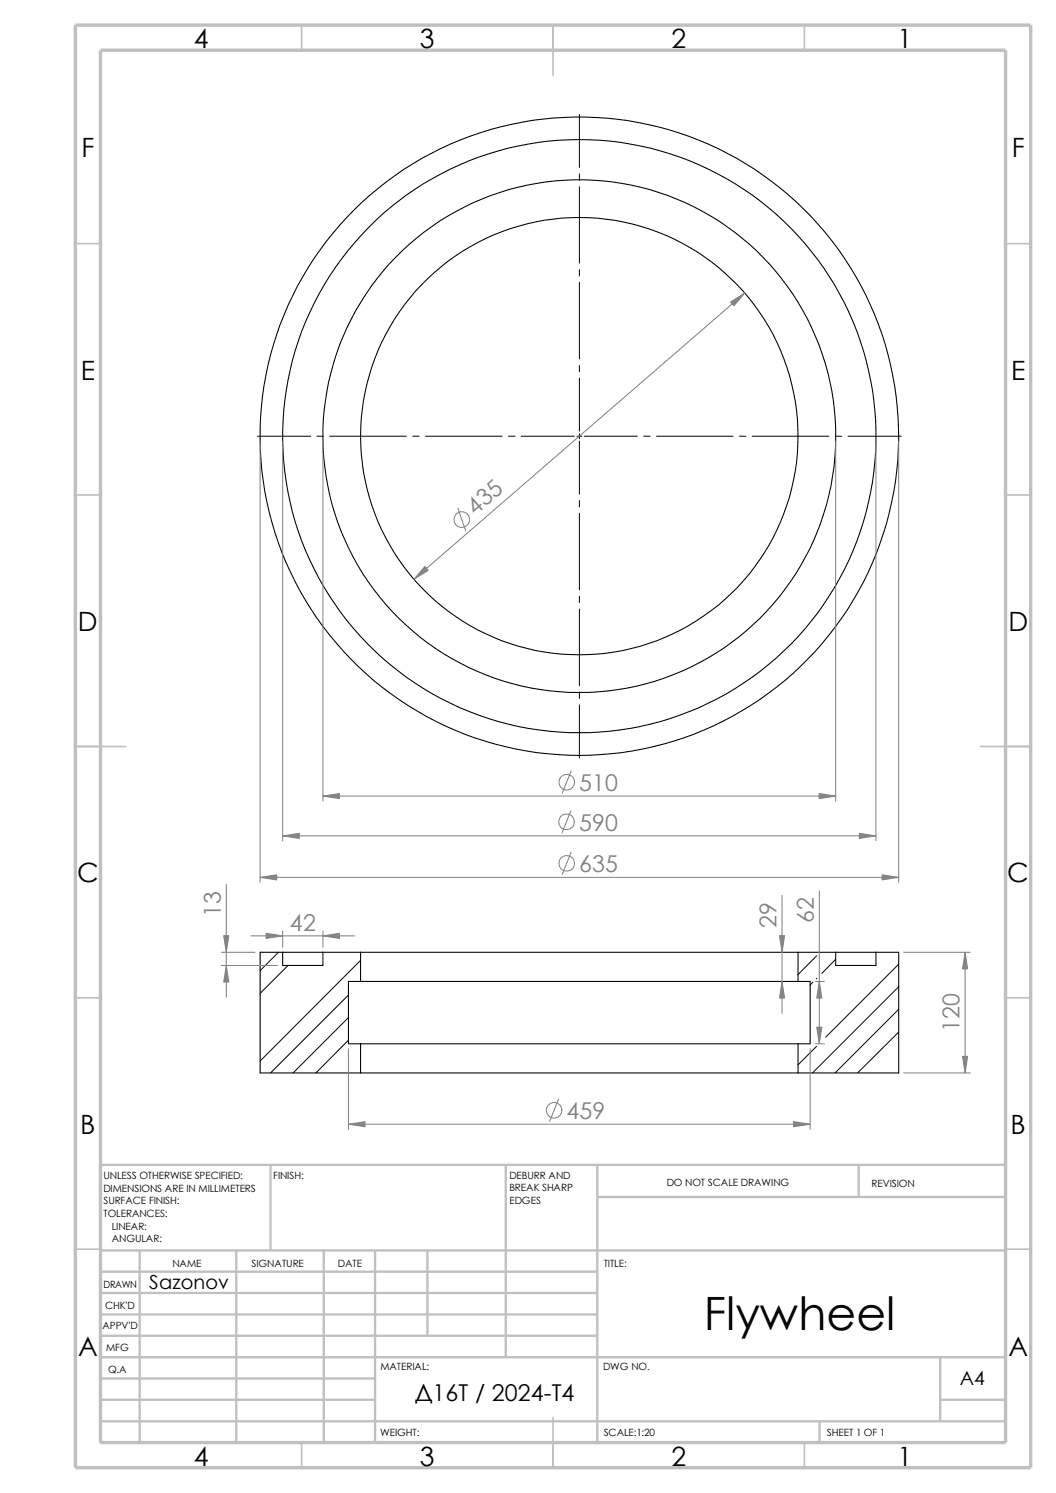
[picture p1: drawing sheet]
<svg xmlns="http://www.w3.org/2000/svg" width="210mm" height="297mm" viewBox="0 0 210 297" stroke-linecap="round" stroke-linejoin="round" font-family="sans-serif">
<g fill="none" stroke="#c0c0c0" stroke-width=".34">
<path d="M60 5v5M110 5v10M160 5v5M15 48.5h5M200 48.5h5M15 98.5h5M200 98.5h5M15 148.5h10M195 148.5h10M15 198.5h5M200 198.5h5M15 248.5h5"/>
<path d="M200 248.5h5M60 287v5M110 282v10M160 287v5"/>
</g>
<g fill="none" stroke="#c0c0c0" stroke-width=".47">
<path d="M53.8 231.7v17.1M100.6 231.7v38.3M118.8 238.1h81.2M118.8 231.7v55.3M170.8 231.7v6.4M200 231.7h-180v55.3M20 248.8h180M20 253h98.8M20 257.2h98.8M27.8 248.8v38.2M47 248.8v38.2M64.4 248.8v38.2"/>
<path d="M74.6 248.8v38.2M85 248.8v16.9M20 278.5h54.6M20 274.2h54.6M20 270h180M20 265.7h98.8M20 261.5h98.8M187 278.5h13M187 270v12.7M20 282.7h180M163 282.7v4.3"/>
</g>
<path d="M15 5h190v287h-190zM20 10h180v277h-180z" fill="none" stroke="#c0c0c0" stroke-width=".68" stroke-linecap="butt"/>
<g fill="none" stroke="#000" stroke-width=".2">
<path d="M115.2 22.8v10.5M115.2 34.6v1.3M115.2 37.1v15.3M115.2 53.6v1.3M115.2 56.2v15.2M115.2 72.7v1.3M115.2 75.2v10.6M51.2 86.8h10.6M63 86.8h1.3M65.6 86.8h15.2M82.1 86.8h1.3M84.6 86.8h15.3"/>
<path d="M101.1 86.8h1.3M103.7 86.8h10.5M114.7 86.8h1M115.2 86.3v1M115.2 87.8v10.5M115.2 99.6v1.2M116.2 86.8h10.5M128 86.8h1.3M130.6 86.8h15.2M147.1 86.8h1.2M149.6 86.8h15.2M166.1 86.8h1.3"/>
<path d="M168.7 86.8h10.5M115.2 102.1v15.2M115.2 118.6v1.3M115.2 121.2v15.2M115.2 137.7v1.2M115.2 140.2v10.6M55.4 189.4l-3.7 3.7M57.3 192.1l-5.6 5.5M69.3 198l-15.5 15.4M71.7 191.1l-20 20M161.7 195.4l-.6 .6M162.4 190.1l-3.7 3.8"/>
<path d="M162.4 194.6l-.1 .1M166.2 190.8l-2.8 2.8M178.7 191.8l-14.5 14.5M178.7 196.3l-17.1 17.1M69.3 202.4l-11 11M69.3 206.9l-6.5 6.5M162.4 208.2l-3.7 3.6M178.7 200.8l-12.6 12.6M178.7 205.3l-8.1 8.1"/>
</g>
<g fill="none" stroke="#000" stroke-width=".21">
<path d="M56.2 189.4h-4.5v24h20M56.2 189.4v2.7h8v-2.7M56.2 189.4h8M64.2 189.4h7.5M71.7 195.2h87M71.7 189.4v5.8M71.7 195.2h-2.4v12.4h2.4M71.7 189.4h87M158.7 189.4v5.8M158.7 195.2h2.4v12.4h-2.4M158.7 189.4h7.5M166.2 189.4v2.7h8v-2.7"/>
<path d="M166.2 189.4h8M174.2 189.4h4.5v24h-20M71.7 207.6h87M71.7 207.6v5.8M71.7 213.4h87M158.7 207.6v5.8"/>
<circle cx="115.2" cy="86.8" r="59"/>
<circle cx="115.2" cy="86.8" r="51"/>
<circle cx="115.2" cy="86.8" r="63.5"/>
<circle cx="115.2" cy="86.8" r="43.5"/>
</g>
<g fill="none" stroke="#808080" stroke-width=".2">
<path d="M148.1 58.3l-65.8 56.9M51.7 87.8v87.7M56.2 87.8v79.5M64.2 87.8v71.6M166.2 87.8v71.6M174.2 87.8v79.5M178.7 87.8v87.7M91.1 101.1l1.5 4.5M64.2 158.4h102M113.6 153.4l-1.8 4.4M45 175.9v22.5M51.7 174.5h127"/>
<path d="M56.2 166.3h118M113.5 161.3l-1.7 4.4M113.6 169.5l-1.8 4.5M155.5 178.1v23.5M162.9 177.2v30.4M44 189.4h6.7M44 192.1h11.2M49.9 186.2h20.7M56.2 185.2v3.2M64.2 185.2v3.2M162.1 195.2h1.9M179.7 189.4h13.3"/>
<path d="M191.9 189.4v24M69.3 208.7v16M111.1 218.7l-1.8 4.4M161.1 208.7v16M162.1 207.6h1.9M179.7 213.4h13.3M69.3 223.6h91.8"/>
<circle cx="91.8" cy="103.4" r="1.56"/>
<circle cx="112.7" cy="155.6" r="1.56"/>
<circle cx="112.7" cy="163.5" r="1.56"/>
<circle cx="112.7" cy="171.7" r="1.56"/>
<circle cx="110.2" cy="220.9" r="1.55"/>
</g>
<g fill="#808080" stroke="#808080" stroke-width=".2">
<path d="M191.4 210.1h1l-.5 3.3z"/>
<path d="M191.9 189.4l.5 3.3h-1z"/>
<path d="M69.3 223.6l3.3-.5v1.1z"/>
<path d="M157.8 223.1l3.3 .5-3.3 .6z"/>
<path d="M45 192.1l.5 3.3h-1z"/>
<path d="M44.5 186.1h1l-.5 3.3z"/>
<path d="M155.5 195.2l.5 3.3h-1z"/>
<path d="M155 186.1h1l-.5 3.3z"/>
<path d="M162.4 204.3h1l-.5 3.3z"/>
<path d="M162.9 195.2l.5 3.3h-1z"/>
<path d="M64.2 186.2l3.3-.5v1z"/>
<path d="M52.9 185.7l3.3 .5-3.3 .5z"/>
<path d="M175.4 174l3.3 .5-3.3 .5z"/>
<path d="M51.7 174.5l3.3-.5v1z"/>
<path d="M84.5 112.7l.7 .8-2.9 1.7z"/>
<path d="M145.3 60.1l2.8-1.8-2.1 2.5z"/>
<path d="M56.2 166.3l3.3-.5v1z"/>
<path d="M170.9 165.8l3.3 .5-3.3 .5z"/>
<path d="M64.2 158.4l3.3-.5v1z"/>
<path d="M162.9 157.9l3.3 .5-3.3 .5z"/>
</g>
<text font-size="9.1" x="140" y="264.6">Flywheel</text>
<g font-size="5.3">
<text x="38.5" y="9.6">4</text>
<text x="83.5" y="9.6">3</text>
<text x="133.5" y="9.6">2</text>
<text x="178.5" y="9.6">1</text>
<text x="16.2" y="31.3">F</text>
<text x="201.2" y="31.3">F</text>
<text x="16" y="75.6">E</text>
<text x="201.1" y="75.6">E</text>
<text x="15.5" y="125.6">D</text>
<text x="200.6" y="125.6">D</text>
<text x="15.3" y="175.6">C</text>
<text x="200.3" y="175.6">C</text>
<text x="16" y="225.6">B</text>
<text x="201" y="225.6">B</text>
<text x="15.5" y="269.8">A</text>
<text x="200.5" y="269.8">A</text>
<text x="38.5" y="291.6">4</text>
<text x="83.5" y="291.6">3</text>
<text x="133.5" y="291.6">2</text>
<text x="178.5" y="291.6">1</text>
</g>
<g font-size="4.6" fill="#808080">
<text x="94.5" y="102.7" transform="rotate(-41 94.5 102.7)">435</text>
<text x="115.2" y="157.4">510</text>
<text x="115.2" y="165.3">590</text>
<text x="115.2" y="173.5">635</text>
<text x="43.9" y="182.4" transform="rotate(-90 43.9 182.4)">13</text>
<text x="57.7" y="185.3">42</text>
<text x="154.4" y="184.6" transform="rotate(-90 154.4 184.6)">29</text>
<text x="161.8" y="183.7" transform="rotate(-90 161.8 183.7)">62</text>
<text x="190.8" y="205.3" transform="rotate(-90 190.8 205.3)">120</text>
<text x="112.7" y="222.7">459</text>
</g>
<text font-size="4.6" x="82.5" y="278.8">Д16Т / 2024-Т4</text>
<g font-size="3.9">
<text x="29.7" y="256.4">Sazonov</text>
<text x="190.9" y="275.5">A4</text>
</g>
<g font-size="2">
<text x="20.6" y="234.6">UNLESS OTHERWISE SPECIFIED:</text>
<text x="20.6" y="237.1">DIMENSIONS ARE IN MILLIMETERS</text>
<text x="20.6" y="239.6">SURFACE FINISH:</text>
<text x="54.4" y="234.6">FINISH:</text>
<text x="101.3" y="239.5">EDGES</text>
<text x="101.3" y="234.5">DEBURR AND</text>
<text x="101.3" y="237">BREAK SHARP</text>
<text x="132.6" y="236">DO NOT SCALE DRAWING</text>
<text x="173.3" y="236.2">REVISION</text>
<text x="20.6" y="242.1">TOLERANCES:</text>
<text x="22.2" y="244.6">LINEAR:</text>
<text x="22.2" y="247.1">ANGULAR:</text>
<text x="50" y="252">SIGNATURE</text>
<text x="67.2" y="252">DATE</text>
<text x="120.1" y="252">TITLE:</text>
<text x="20.6" y="256.2">DRAWN</text>
<text x="34.3" y="252.1">NAME</text>
<text x="20.9" y="260.4">CHK'D</text>
<text x="20.4" y="264.5">APPV'D</text>
<text x="21.1" y="268.8">MFG</text>
<text x="21.5" y="273.1">Q.A</text>
<text x="75.6" y="272.5">MATERIAL:</text>
<text x="119.9" y="272.5">DWG NO.</text>
<text x="75.6" y="285.6">WEIGHT:</text>
<text x="120.1" y="285.6">SCALE:1:20</text>
<text x="164.5" y="285.6">SHEET 1 OF 1</text>
</g>
</svg>
